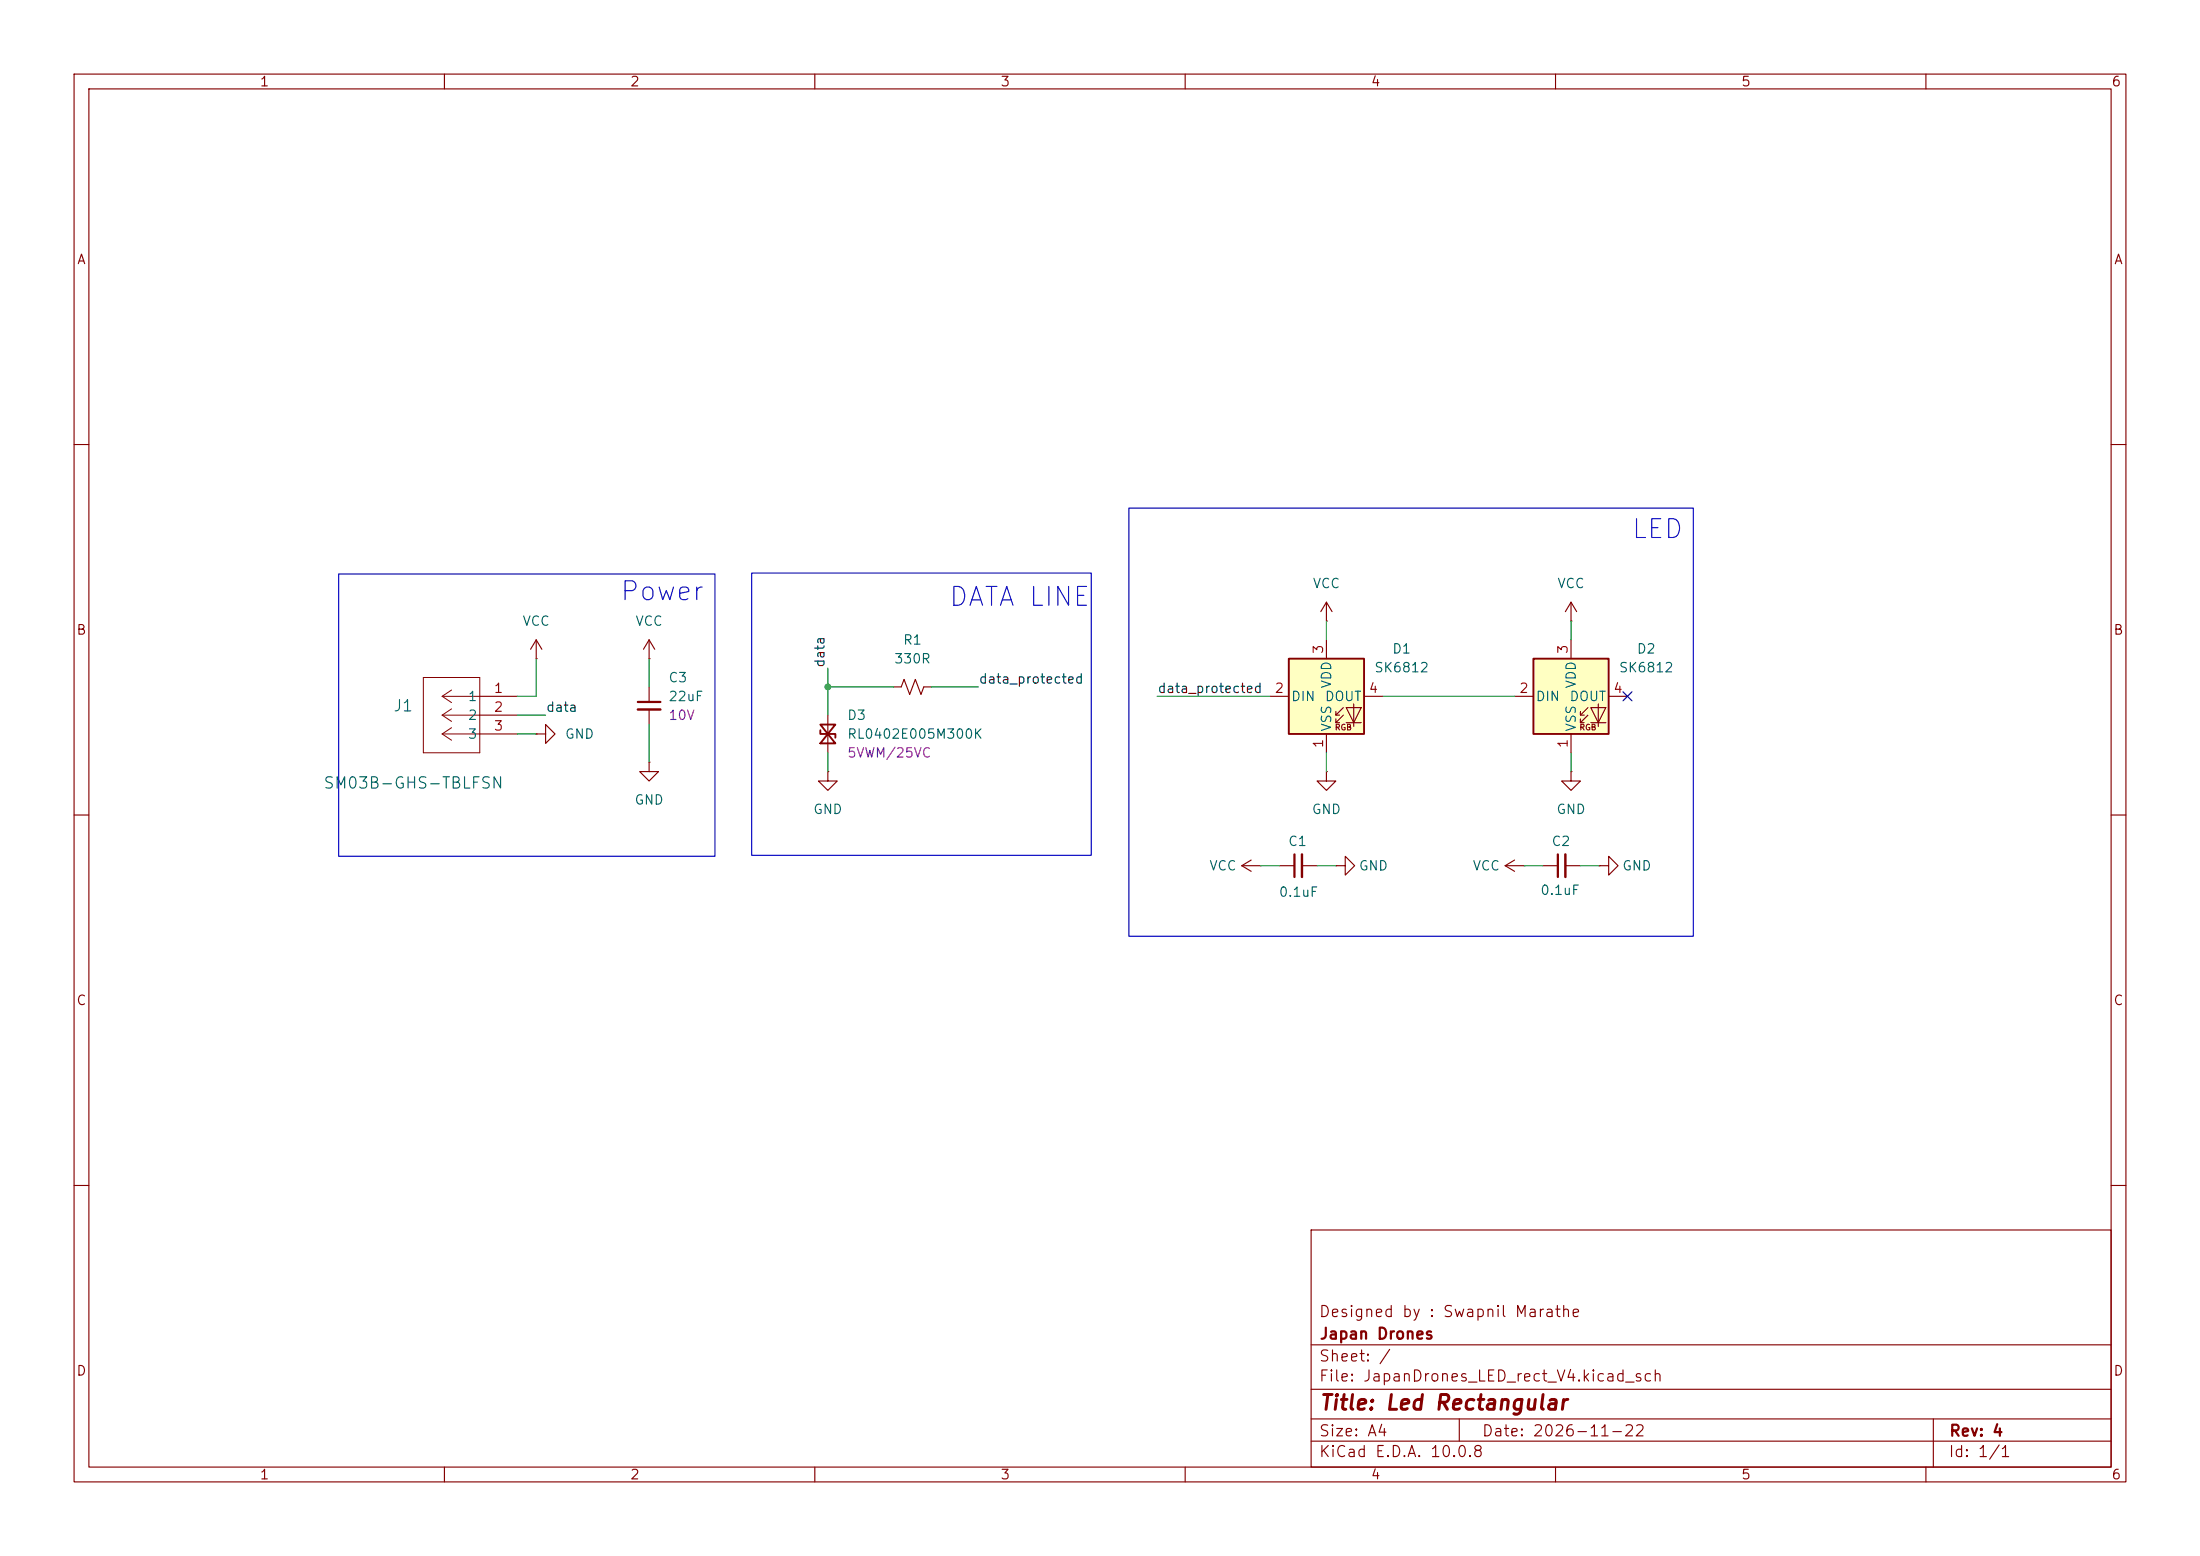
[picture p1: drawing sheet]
<svg xmlns="http://www.w3.org/2000/svg" width="297mm" height="210mm" viewBox="0 0 297 210" stroke-linecap="round" stroke-linejoin="round" font-family="sans-serif">
<g fill="none" stroke="#840000" stroke-width=".15">
<path d="M10 10h277v190h-277zM12 12h273v186h-273zM60 10v2M110 10v2M160 10v2M210 10v2M260 10v2M10 60h2M285 60h2M10 110h2M212.1 104.1v1.3h1.3l-1.3 1.3-1.3-1.3h1.3M212.1 104.1h.1"/>
<path d="M285 110h2M10 160h2M177 166h108v32h-108zM285 160h2M60 198v2M110 198v2M160 198v2M177 194.5h108M177 191.5h108M177 187.5h108M177 181.5h108M197 191.5v3"/>
<path d="M210 198v2M260 198v2M261 191.5v6.5"/>
</g>
<path d="M174 88.9h10.1v10.2h-10.1z" fill="#ffffc2"/>
<g fill="none" stroke="#840000" stroke-width=".15">
<path d="M87.6 88.9h.1M87.6 86.4v2.5M87.6 92.7v2M87.6 95.8v2M87.6 86.4l-.7 1.2M87.6 86.4l.8 1.2M171.4 94h2.6M179.1 83.8h.1M179.1 81.3v2.5M179.1 86.4v2.5M179.1 99.1v2.5M179.1 81.3l-.8 1.3"/>
<path d="M179.1 81.3l.7 1.3M180.3 96.5h.5M180.3 97.5h.5M181.4 95.5l-1.1 1v-.5M181.4 96.5l-1.1 1v-.5M181.7 95.5h2.1l-1 2zM181.7 97.5h2.1M182.8 95v3M184.1 94h2.6M87.6 102.9v1.2h1.3l-1.3 1.3-1.2-1.3h1.2M87.6 102.9h.1M167.6 116.8l1.3 .8"/>
<path d="M167.6 116.8h2.6M168.9 116.1l-1.3 .7M170.2 116.8h.1M172.7 116.8h2.1M175.8 116.8h2M179.1 104.1v1.3h1.2l-1.2 1.3-1.3-1.3h1.3M179.1 104.1h.1M180.3 116.8h1.3v-1.2l1.3 1.2-1.3 1.3v-1.3M180.3 116.8h.1M203.2 116.8h2.5M203.2 116.8l1.3 .8M204.5 116.1l-1.3 .7"/>
<path d="M205.7 116.8h.1"/>
</g>
<path d="M174 88.9h10.1v10.2h-10.1z" fill="none" stroke="#840000" stroke-width=".25"/>
<path d="M86.1 94.7h3.1M174.8 115.3v3.1" fill="none" stroke="#840000" stroke-width=".3"/>
<path d="M86.1 95.8h3.1M175.8 115.3v3.1" fill="none" stroke="#840000" stroke-width=".33"/>
<path d="M207 88.9h10.2v10.2h-10.2z" fill="#ffffc2"/>
<g fill="none" stroke="#840000" stroke-width=".15">
<path d="M64.8 96.5h5M64.8 94h5M64.8 99.1h5M72.4 99.1h1.3v-1.3l1.2 1.3-1.2 1.2v-1.2M72.4 99.1h.1M72.4 88.9h.1M72.4 86.4l-.8 1.2M72.4 86.4l.8 1.2M72.4 86.4v2.5M111.8 96.5v5.1M120.6 92.7h1.1l.3-1 .8 2 .8-2 .7 2 .4-1h1M204.5 94h2.5"/>
<path d="M212.1 83.8h.1M212.1 81.3v2.5M212.1 86.4v2.5M212.1 99.1v2.5M212.1 81.3l-.8 1.3M212.1 81.3l.8 1.3M213.4 96.5h.5M213.4 97.5h.5M214.4 95.5l-1 1v-.5M214.4 96.5l-1 1v-.5M214.8 95.5h2l-1 2zM214.8 97.5h2"/>
<path d="M215.8 95v3M217.2 94h2.5M111.8 104.1v1.3h1.2l-1.2 1.3-1.3-1.3h1.3M111.8 104.1h.1M208.3 116.8h2M211.3 116.8h2.1M215.9 116.8h1.3v-1.2l1.2 1.2-1.2 1.3v-1.3M215.9 116.8h.1"/>
</g>
<path d="M110.7 97.8h2.1l-2.1 2.5h2.1zM110.7 98.6v.5h2.1v.5M207 88.9h10.2v10.2h-10.2z" fill="none" stroke="#840000" stroke-width=".25"/>
<path d="M210.3 115.3v3.1" fill="none" stroke="#840000" stroke-width=".3"/>
<path d="M211.3 115.3v3.1" fill="none" stroke="#840000" stroke-width=".33"/>
<path d="M57.1 91.4h7.7v10.2h-7.7zM59.7 94h5.1M59.7 94l1.3 .8M59.7 96.5h5.1M59.7 96.5l1.3 .9M59.7 99.1h5.1M59.7 99.1l1.3 .8M61 93.1l-1.3 .9M61 95.7l-1.3 .8M61 98.2l-1.3 .9" fill="none" stroke="#840000" stroke-width=".14"/>
<g fill="none" stroke="#009600" stroke-width=".15">
<path d="M69.8 99.1h2.6M69.8 96.5h3.9M72.4 88.9v5.1h-2.6M87.6 88.9v3.8M87.6 97.8v5.1M111.8 92.7h8.8M111.8 90.2v6.3M125.7 92.7h6.4M156.2 94h15.2M179.1 83.8v2.6M186.7 94h17.8M212.1 83.8v2.6"/>
<path d="M111.8 101.6v2.5M170.2 116.8h2.5M177.8 116.8h2.5M179.1 101.6v2.5M205.7 116.8h2.6M212.1 101.6v2.5M213.4 116.8h2.5"/>
</g>
<path d="M219.1 93.4l1.2 1.2M220.3 93.4l-1.2 1.2" fill="none" stroke="#000084" stroke-width=".15"/>
<path d="M45.7 77.5h50.8v38.1h-50.8zM101.5 77.3h45.8v38.1h-45.8zM152.4 68.6h76.2v57.8h-76.2z" fill="none" stroke="#0000c2" stroke-width=".15"/>
<circle cx="111.8" cy="92.7" r=".46" fill="#009600"/>
<g font-size="2.5" fill="#0000c2">
<text x="220.1" y="73.3">LED</text>
<text x="83.5" y="81.7">Power</text>
<text x="127.9" y="82.5">DATA LINE</text>
</g>
<text font-size="2" fill="#840000" x="178" y="190.8">Title: Led Rectangular</text>
<g font-size="1.5" fill="#006464">
<text x="53" y="96.4">J1</text>
<text x="43.5" y="106.8">SM03B-GHS-TBLFSN</text>
</g>
<g font-size="1.5" fill="#840000">
<text x="178" y="178.1">Designed by : Swapnil Marathe</text>
<text x="178" y="184.1">Sheet: /</text>
<text x="178" y="181.1">Japan Drones</text>
<text x="178" y="186.8">File: JapanDrones_LED_rect_V4.kicad_sch</text>
<text x="178" y="197">KiCad E.D.A. 10.0.8</text>
<text x="178" y="194.2">Size: A4</text>
<text x="200" y="194.2">Date: 2026-11-22</text>
<text x="263" y="197">Id: 1/1</text>
<text x="263" y="194.2">Rev: 4</text>
</g>
<g font-size="1.3" fill="#840000">
<text x="35" y="12">1</text>
<text x="85" y="12">2</text>
<text x="135" y="12">3</text>
<text x="185" y="12">4</text>
<text x="235" y="12">5</text>
<text x="285" y="12">6</text>
<text x="10.3" y="36">A</text>
<text x="285.3" y="36">A</text>
<text x="10.2" y="86">B</text>
<text x="285.2" y="86">B</text>
<text x="10.2" y="136">C</text>
<text x="285.2" y="136">C</text>
<text x="10.2" y="186">D</text>
<text x="285.2" y="186">D</text>
<text x="35" y="200">1</text>
<text x="85" y="200">2</text>
<text x="135" y="200">3</text>
<text x="185" y="200">4</text>
<text x="235" y="200">5</text>
<text x="285" y="200">6</text>
</g>
<g font-size="1.3" fill="#006464">
<text x="177.1" y="79.7">VCC</text>
<text x="210.1" y="79.7">VCC</text>
<text x="70.4" y="84.8">VCC</text>
<text x="85.7" y="84.8">VCC</text>
<text x="120.6" y="89.9">330R</text>
<text x="121.8" y="87.3">R1</text>
<text x="187.9" y="88.5">D1</text>
<text x="220.9" y="88.5">D2</text>
<text x="63.1" y="94.9">1</text>
<text x="90.2" y="92.4">C3</text>
<text x="90.2" y="94.9">22uF</text>
<text x="174.2" y="94.9">DIN</text>
<text x="178.8" y="94.9">DOUT</text>
<text x="180" y="93" transform="rotate(-90 180 93)">VDD</text>
<text x="185.4" y="91.1">SK6812</text>
<text x="207.2" y="94.9">DIN</text>
<text x="211.8" y="94.9">DOUT</text>
<text x="213.1" y="93" transform="rotate(-90 213.1 93)">VDD</text>
<text x="218.5" y="91.1">SK6812</text>
<text x="63.1" y="97.5">2</text>
<text x="63.1" y="100">3</text>
<text x="76.2" y="100">GND</text>
<text x="114.3" y="97.5">D3</text>
<text x="114.3" y="100">RL0402E005M300K</text>
<text x="180" y="98.8" transform="rotate(-90 180 98.8)">VSS</text>
<text x="213.1" y="98.8" transform="rotate(-90 213.1 98.8)">VSS</text>
<text x="85.6" y="108.9">GND</text>
<text x="109.7" y="110.2">GND</text>
<text x="177" y="110.2">GND</text>
<text x="210" y="110.2">GND</text>
<text x="163.2" y="117.8">VCC</text>
<text x="173.8" y="114.5">C1</text>
<text x="183.4" y="117.8">GND</text>
<text x="198.7" y="117.8">VCC</text>
<text x="209.4" y="114.5">C2</text>
<text x="218.9" y="117.8">GND</text>
<text x="172.6" y="121.4">0.1uF</text>
<text x="207.9" y="121.1">0.1uF</text>
</g>
<g font-size="1.3" fill="#a90000">
<text x="178.9" y="88.4" transform="rotate(-90 178.9 88.4)">3</text>
<text x="212" y="88.4" transform="rotate(-90 212 88.4)">3</text>
<text x="66.6" y="93.8">1</text>
<text x="172" y="93.8">2</text>
<text x="184.7" y="93.8">4</text>
<text x="205" y="93.8">2</text>
<text x="217.7" y="93.8">4</text>
<text x="66.6" y="96.4">2</text>
<text x="66.6" y="98.9">3</text>
<text x="178.9" y="101.1" transform="rotate(-90 178.9 101.1)">1</text>
<text x="212" y="101.1" transform="rotate(-90 212 101.1)">1</text>
</g>
<g font-size="1.3" fill="#0f0f0f">
<text x="111.6" y="90.2" transform="rotate(-90 111.6 90.2)">data</text>
<text x="132.1" y="92.6">data_protected</text>
<text x="156.2" y="93.9">data_protected</text>
<text x="73.6" y="96.4">data</text>
</g>
<g font-size="1.3" fill="#840084">
<text x="90.2" y="97.5">10V</text>
<text x="114.3" y="102.6">5VWM/25VC</text>
</g>
<g font-size=".8" fill="#840000">
<text x="180.1" y="98.7">RGB</text>
<text x="213.2" y="98.7">RGB</text>
</g>
</svg>
